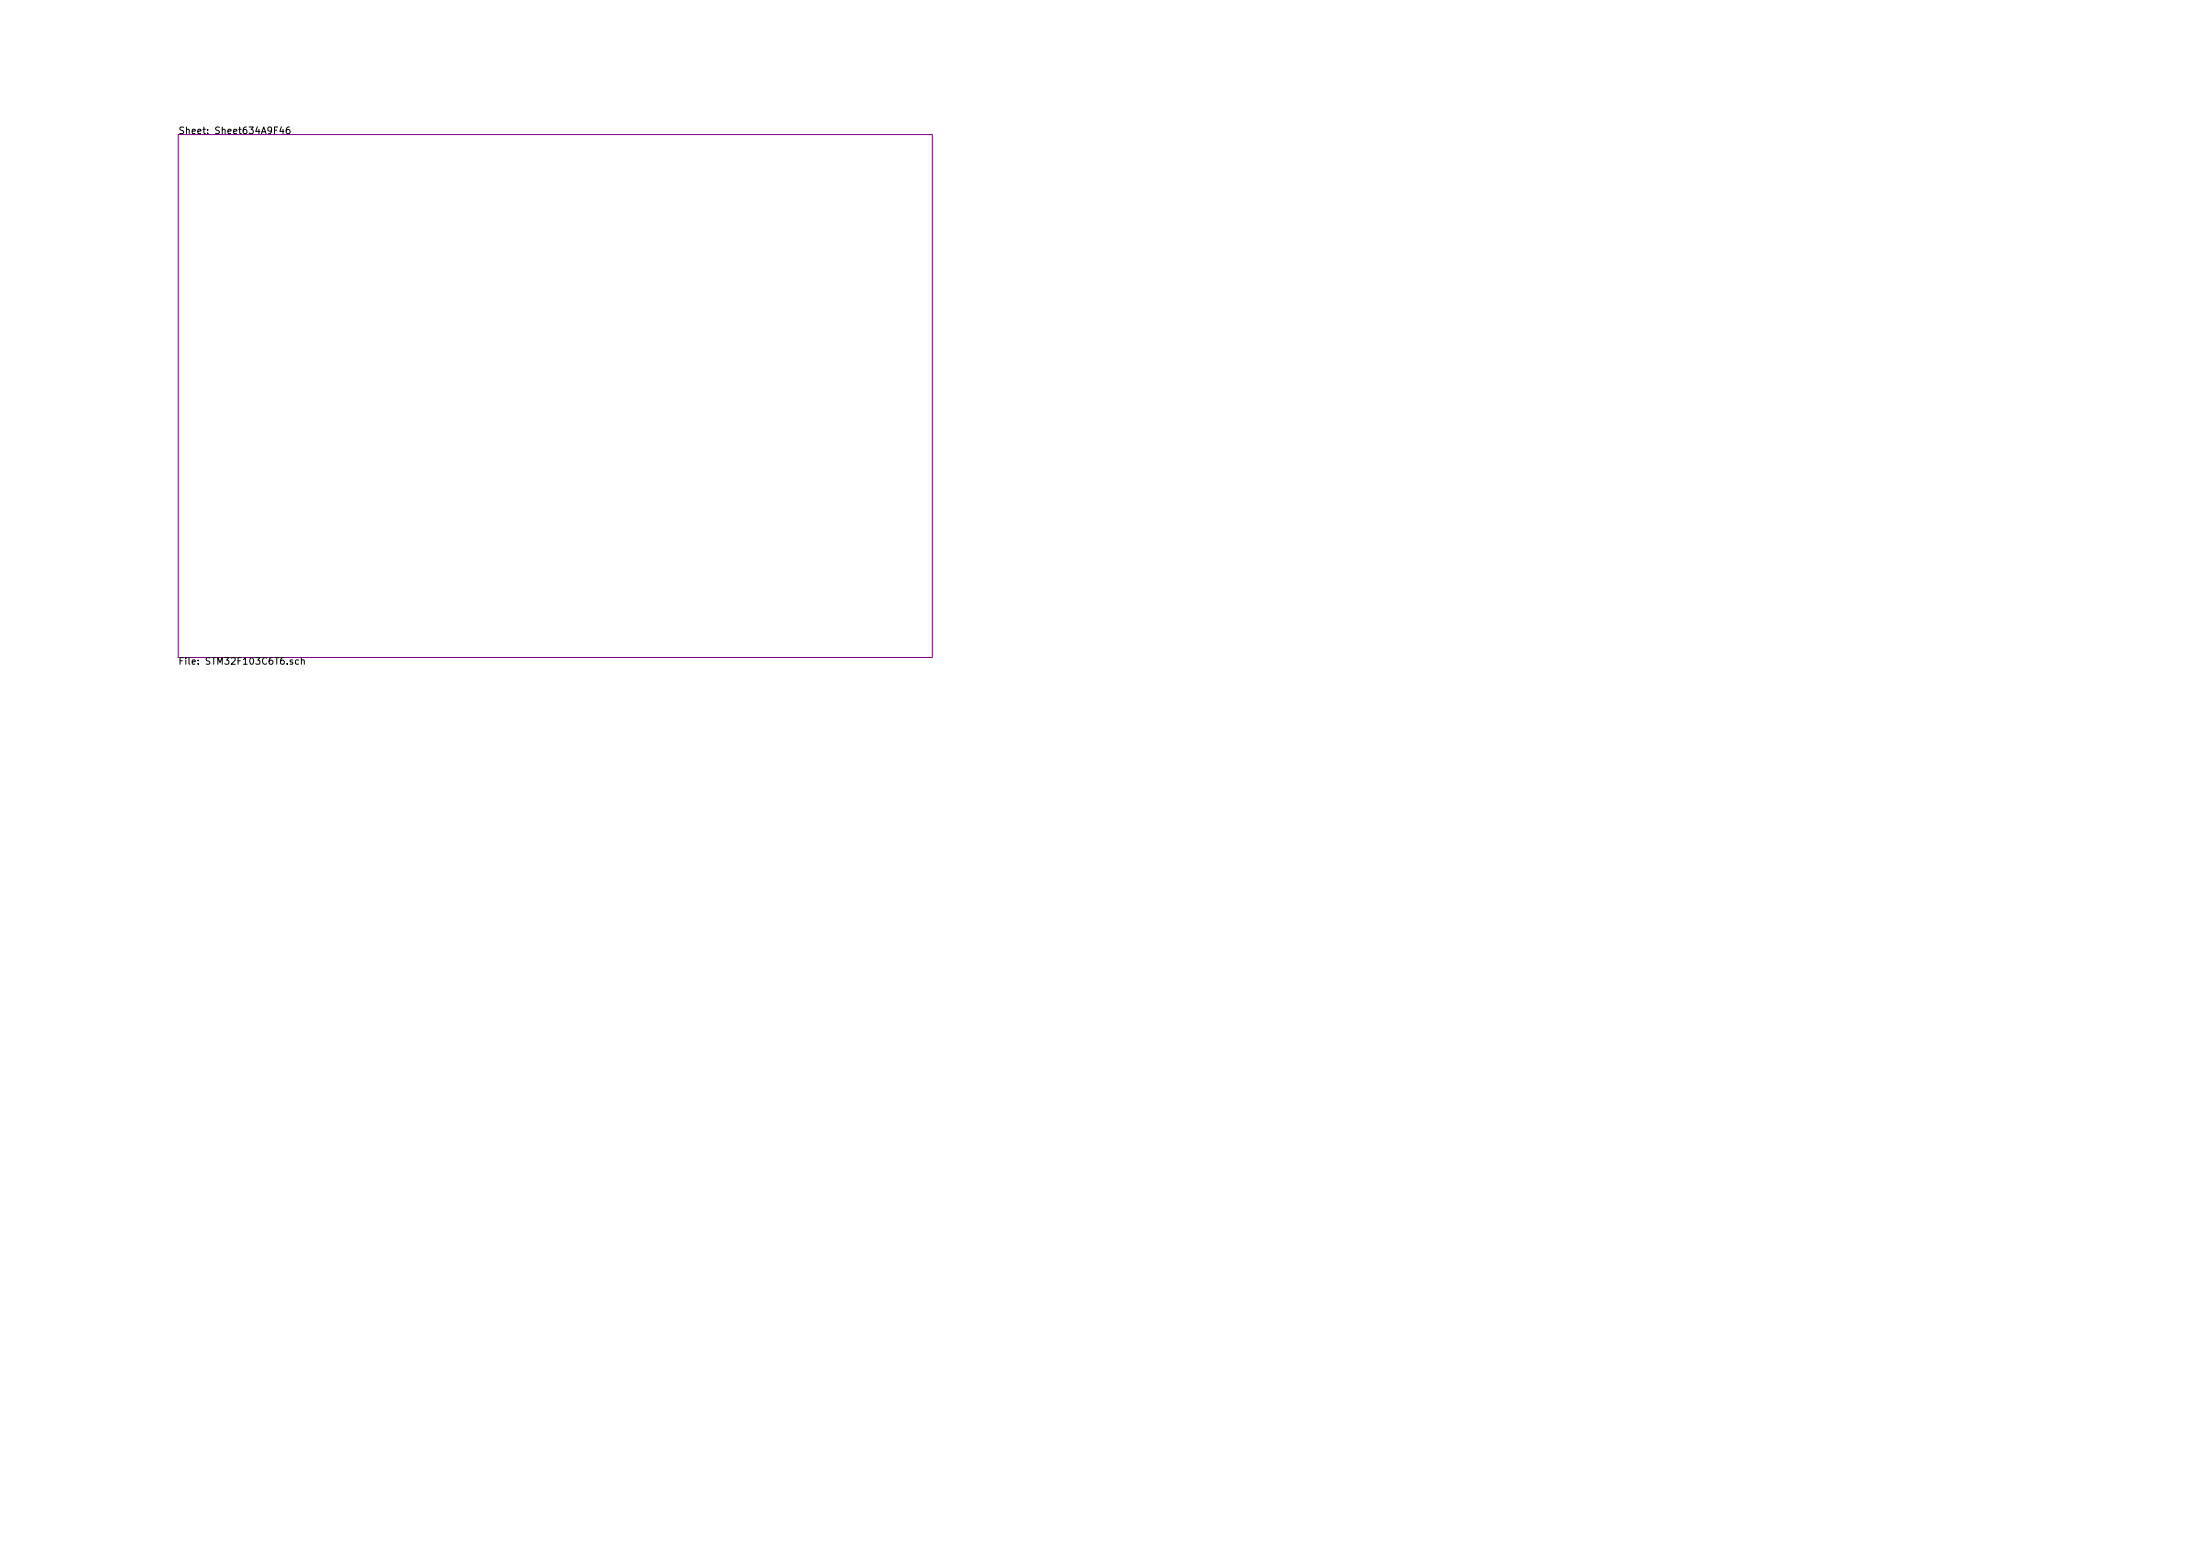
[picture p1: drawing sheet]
<svg xmlns="http://www.w3.org/2000/svg" width="420mm" height="297mm" viewBox="0 0 420 297" stroke-linecap="round" stroke-linejoin="round" font-family="sans-serif">
<path d="M34 25.7h144.1v99.8h-144.1z" fill="none" stroke="#840084" stroke-width=".19"/>
<path d="M53 24.2h-.6v1.3M53.7 24.2l-.3 .9h.8M54.1 24.7v.8M55.3 24.2l-.5 .2-.1 .4v.6l.2 .1h.4l.1-.2-.1-.5-.4-.1-.2 .3M55.9 126h-.3l-.2 .1v.2l.5 .2v.3h-.5M57 126h-.3l-.3 .2 .1 .6h.5M57.6 126.1l.1-.1h.3l.1 .8M57.6 125.5v1.3" fill="none" stroke="#000" stroke-width=".19"/>
<g font-size="1.8">
<text x="34" y="25.6">Sheet: Sheet634A9F46</text>
<text x="34" y="126.9">File: STM32F103C6T6.sch</text>
</g>
</svg>
